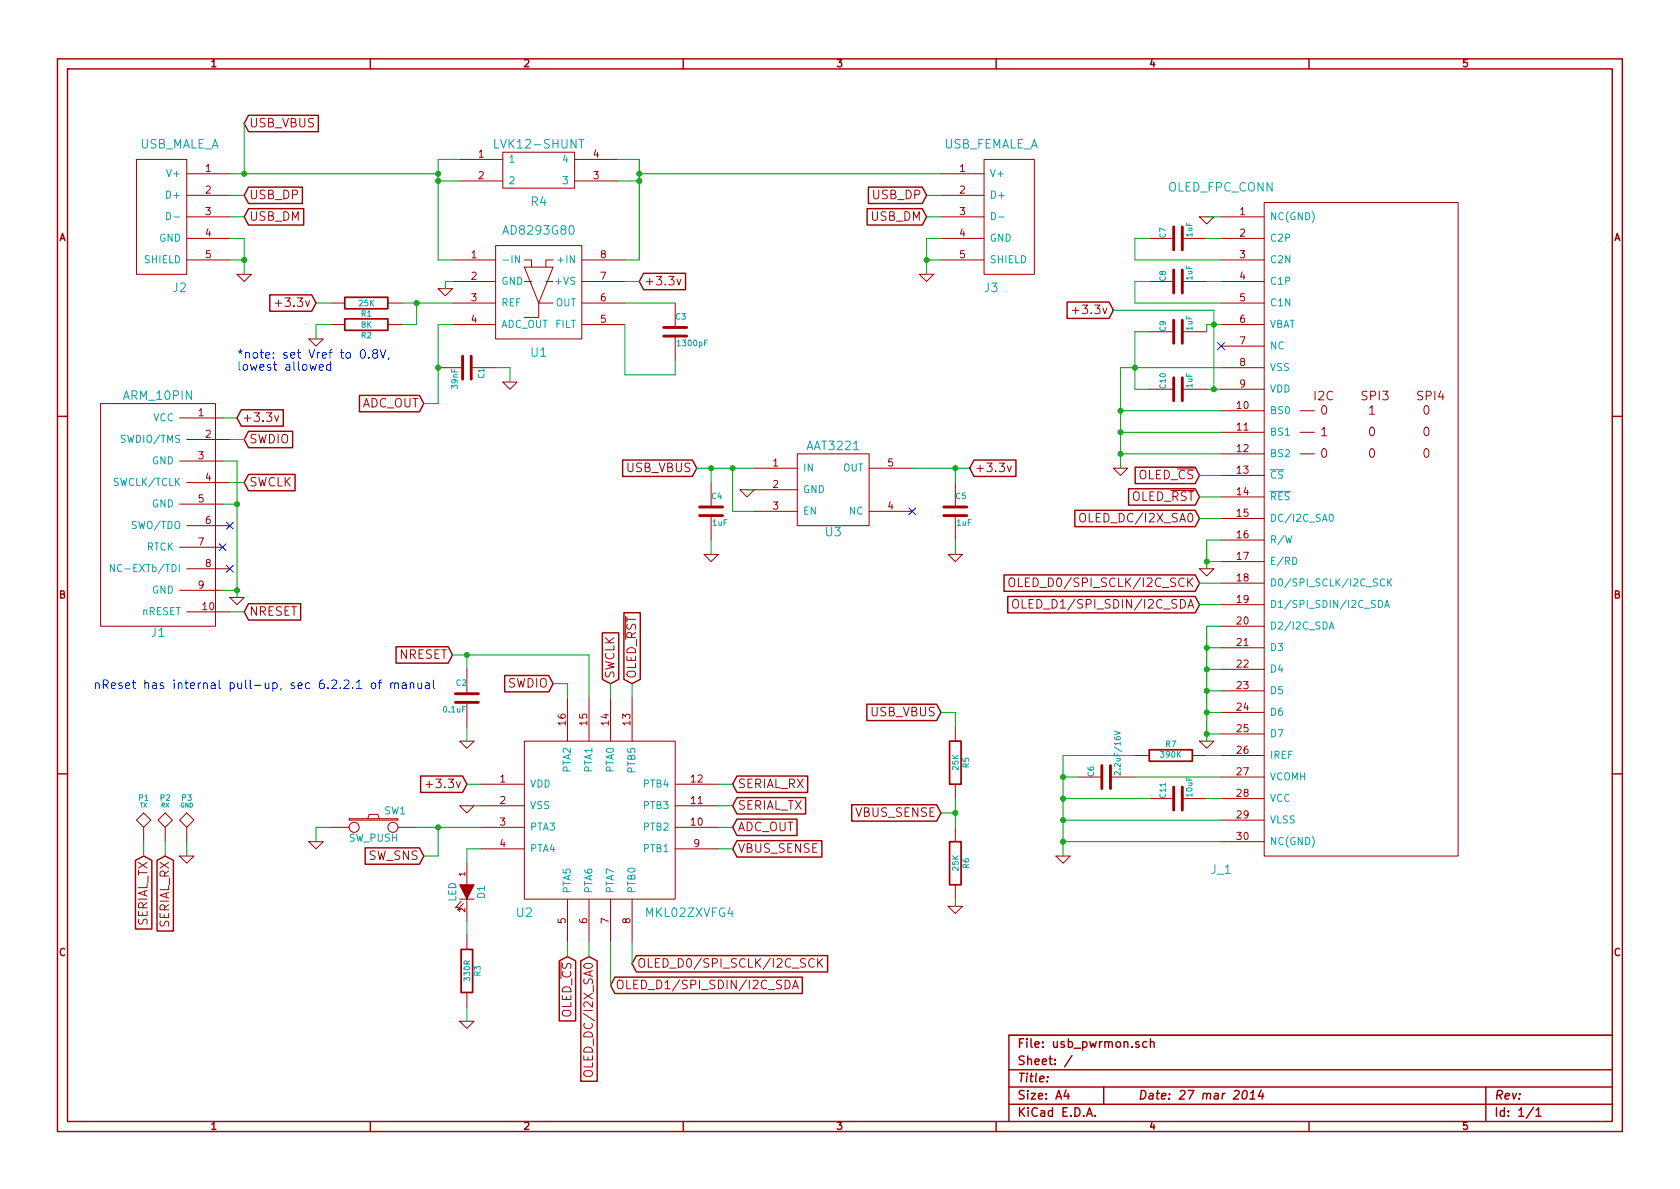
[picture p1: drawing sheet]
EESchema Schematic File Version 2
LIBS:power
LIBS:device
LIBS:transistors
LIBS:conn
LIBS:linear
LIBS:regul
LIBS:74xx
LIBS:cmos4000
LIBS:adc-dac
LIBS:memory
LIBS:xilinx
LIBS:special
LIBS:microcontrollers
LIBS:dsp
LIBS:microchip
LIBS:analog_switches
LIBS:motorola
LIBS:texas
LIBS:intel
LIBS:audio
LIBS:interface
LIBS:digital-audio
LIBS:philips
LIBS:display
LIBS:cypress
LIBS:siliconi
LIBS:opto
LIBS:atmel
LIBS:contrib
LIBS:valves
LIBS:usb_pwrmon
LIBS:kicadlib
LIBS:usb_pwrmon-cache
EELAYER 27 0
EELAYER END
$Descr A4 11693 8268
encoding utf-8
Sheet 1 1
Title ""
Date "27 mar 2014"
Rev ""
Comp ""
Comment1 ""
Comment2 ""
Comment3 ""
Comment4 ""
$EndDescr
$Comp
L OLED_FPC_CONN J_1
U 1 1
P 8500 1500
F 0 "J_1" H 8500 -3050 60  0000 C CNN
F 1 "OLED_FPC_CONN" H 8500 1700 60  0000 C CNN
F 2 "" H 8500 1150 60  0000 C CNN
F 3 "" H 8500 1150 60  0000 C CNN
	1    8500 1500
	1    0    0    -1  
$EndComp
$Comp
L GND #PWR01
U 1 1
P 8400 1500
F 0 "#PWR01" H 8400 1500 30  0001 C CNN
F 1 "GND" H 8400 1430 30  0001 C CNN
F 2 "" H 8400 1500 60  0000 C CNN
F 3 "" H 8400 1500 60  0000 C CNN
	1    8400 1500
	1    0    0    -1  
$EndComp
$Comp
L C C7
U 1 1
P 8200 1650
F 0 "C7" H 8200 1750 40  0000 L CNN
F 1 "1uF" H 8206 1565 40  0000 L CNN
F 2 "~" H 8238 1500 30  0000 C CNN
F 3 "~" H 8200 1650 60  0000 C CNN
	1    8200 1650
	0    -1   -1   0   
$EndComp
$Comp
L C C8
U 1 1
P 8200 1950
F 0 "C8" H 8200 2050 40  0000 L CNN
F 1 "1uF" H 8206 1865 40  0000 L CNN
F 2 "~" H 8238 1800 30  0000 C CNN
F 3 "~" H 8200 1950 60  0000 C CNN
	1    8200 1950
	0    -1   -1   0   
$EndComp
$Comp
L C C9
U 1 1
P 8200 2300
F 0 "C9" H 8200 2400 40  0000 L CNN
F 1 "1uF" H 8206 2215 40  0000 L CNN
F 2 "~" H 8238 2150 30  0000 C CNN
F 3 "~" H 8200 2300 60  0000 C CNN
	1    8200 2300
	0    -1   -1   0   
$EndComp
$Comp
L C C10
U 1 1
P 8200 2700
F 0 "C10" H 8200 2800 40  0000 L CNN
F 1 "1uF" H 8206 2615 40  0000 L CNN
F 2 "~" H 8238 2550 30  0000 C CNN
F 3 "~" H 8200 2700 60  0000 C CNN
	1    8200 2700
	0    -1   -1   0   
$EndComp
NoConn ~ 8500 2400
Text GLabel 7750 2150 0    60   Input ~ 0
+3.3v
$Comp
L GND #PWR02
U 1 1
P 7800 3250
F 0 "#PWR02" H 7800 3250 30  0001 C CNN
F 1 "GND" H 7800 3180 30  0001 C CNN
F 2 "" H 7800 3250 60  0000 C CNN
F 3 "" H 7800 3250 60  0000 C CNN
	1    7800 3250
	1    0    0    -1  
$EndComp
$Comp
L R R7
U 1 1
P 8150 5250
F 0 "R7" V 8230 5250 40  0000 C CNN
F 1 "390K" V 8157 5251 40  0000 C CNN
F 2 "~" V 8080 5250 30  0000 C CNN
F 3 "~" H 8150 5250 30  0000 C CNN
	1    8150 5250
	0    -1   -1   0   
$EndComp
$Comp
L C C6
U 1 1
P 7700 5400
F 0 "C6" H 7700 5500 40  0000 L CNN
F 1 "2.2uF/16V" H 7706 5315 40  0000 L CNN
F 2 "~" H 7738 5250 30  0000 C CNN
F 3 "~" H 7700 5400 60  0000 C CNN
	1    7700 5400
	0    -1   -1   0   
$EndComp
$Comp
L C C11
U 1 1
P 8200 5550
F 0 "C11" H 8200 5650 40  0000 L CNN
F 1 "10uF" H 8206 5465 40  0000 L CNN
F 2 "~" H 8238 5400 30  0000 C CNN
F 3 "~" H 8200 5550 60  0000 C CNN
	1    8200 5550
	0    -1   -1   0   
$EndComp
$Comp
L GND #PWR03
U 1 1
P 7400 5950
F 0 "#PWR03" H 7400 5950 30  0001 C CNN
F 1 "GND" H 7400 5880 30  0001 C CNN
F 2 "" H 7400 5950 60  0000 C CNN
F 3 "" H 7400 5950 60  0000 C CNN
	1    7400 5950
	1    0    0    -1  
$EndComp
Text GLabel 8350 3300 0    60   Input ~ 0
OLED_~CS
Text GLabel 8350 3450 0    60   Input ~ 0
OLED_~RST
Text GLabel 8350 3600 0    60   Input ~ 0
OLED_DC/I2X_SA0
Text GLabel 8350 4050 0    60   Input ~ 0
OLED_D0/SPI_SCLK/I2C_SCK
Text GLabel 8350 4200 0    60   Input ~ 0
OLED_D1/SPI_SDIN/I2C_SDA
$Comp
L USB_FEMALE_A J3
U 1 1
P 6900 1500
F 0 "J3" H 6900 1000 60  0000 C CNN
F 1 "USB_FEMALE_A" H 6900 2000 60  0000 C CNN
F 2 "" H 7250 1650 60  0000 C CNN
F 3 "" H 7250 1650 60  0000 C CNN
	1    6900 1500
	-1   0    0    -1  
$EndComp
$Comp
L USB_FEMALE_A J2
U 1 1
P 1250 1500
F 0 "J2" H 1250 1000 60  0000 C CNN
F 1 "USB_MALE_A" H 1250 2000 60  0000 C CNN
F 2 "" H 1600 1650 60  0000 C CNN
F 3 "" H 1600 1650 60  0000 C CNN
	1    1250 1500
	1    0    0    -1  
$EndComp
Text GLabel 1700 850  2    60   Input ~ 0
USB_VBUS
Text GLabel 1700 1500 2    60   Input ~ 0
USB_DM
Text GLabel 1700 1350 2    60   Input ~ 0
USB_DP
$Comp
L GND #PWR04
U 1 1
P 3100 2000
F 0 "#PWR04" H 3100 2000 30  0001 C CNN
F 1 "GND" H 3100 1930 30  0001 C CNN
F 2 "" H 3100 2000 60  0000 C CNN
F 3 "" H 3100 2000 60  0000 C CNN
	1    3100 2000
	1    0    0    -1  
$EndComp
$Comp
L GND #PWR05
U 1 1
P 6450 1900
F 0 "#PWR05" H 6450 1900 30  0001 C CNN
F 1 "GND" H 6450 1830 30  0001 C CNN
F 2 "" H 6450 1900 60  0000 C CNN
F 3 "" H 6450 1900 60  0000 C CNN
	1    6450 1900
	-1   0    0    -1  
$EndComp
$Comp
L AD8293G80 U1
U 1 1
P 3750 1950
F 0 "U1" H 3750 1450 60  0000 C CNN
F 1 "AD8293G80" H 3750 2300 60  0000 C CNN
F 2 "" V 3750 1700 60  0000 C CNN
F 3 "" V 3750 1700 60  0000 C CNN
	1    3750 1950
	1    0    0    -1  
$EndComp
$Comp
L GND #PWR06
U 1 1
P 8400 5150
F 0 "#PWR06" H 8400 5150 30  0001 C CNN
F 1 "GND" H 8400 5080 30  0001 C CNN
F 2 "" H 8400 5150 60  0000 C CNN
F 3 "" H 8400 5150 60  0000 C CNN
	1    8400 5150
	1    0    0    -1  
$EndComp
$Comp
L GND #PWR07
U 1 1
P 8400 3950
F 0 "#PWR07" H 8400 3950 30  0001 C CNN
F 1 "GND" H 8400 3880 30  0001 C CNN
F 2 "" H 8400 3950 60  0000 C CNN
F 3 "" H 8400 3950 60  0000 C CNN
	1    8400 3950
	1    0    0    -1  
$EndComp
$Comp
L LVK12-SHUNT R4
U 1 1
P 3750 1200
F 0 "R4" H 3750 1000 60  0000 C CNN
F 1 "LVK12-SHUNT" H 3750 1400 60  0000 C CNN
F 2 "~" H 3750 1200 60  0000 C CNN
F 3 "~" H 3750 1200 60  0000 C CNN
	1    3750 1200
	1    0    0    -1  
$EndComp
Text GLabel 4450 1950 2    60   Input ~ 0
+3.3v
Text GLabel 2200 2100 0    60   Input ~ 0
+3.3v
$Comp
L R R1
U 1 1
P 2550 2100
F 0 "R1" V 2630 2100 40  0000 C CNN
F 1 "25K" V 2557 2101 40  0000 C CNN
F 2 "~" V 2480 2100 30  0000 C CNN
F 3 "~" H 2550 2100 30  0000 C CNN
	1    2550 2100
	0    1    1    0   
$EndComp
$Comp
L GND #PWR08
U 1 1
P 2200 2350
F 0 "#PWR08" H 2200 2350 30  0001 C CNN
F 1 "GND" H 2200 2280 30  0001 C CNN
F 2 "" H 2200 2350 60  0000 C CNN
F 3 "" H 2200 2350 60  0000 C CNN
	1    2200 2350
	1    0    0    -1  
$EndComp
$Comp
L R R2
U 1 1
P 2550 2250
F 0 "R2" V 2630 2250 40  0000 C CNN
F 1 "8K" V 2557 2251 40  0000 C CNN
F 2 "~" V 2480 2250 30  0000 C CNN
F 3 "~" H 2550 2250 30  0000 C CNN
	1    2550 2250
	0    1    1    0   
$EndComp
Text Notes 1650 2500 0    60   ~ 0
*note: set Vref to 0.8V,\nlowest allowed
Text GLabel 2950 2800 0    60   Input ~ 0
ADC_OUT
$Comp
L C C3
U 1 1
P 4700 2300
F 0 "C3" H 4700 2400 40  0000 L CNN
F 1 "1300pF" H 4706 2215 40  0000 L CNN
F 2 "~" H 4738 2150 30  0000 C CNN
F 3 "~" H 4700 2300 60  0000 C CNN
	1    4700 2300
	1    0    0    -1  
$EndComp
$Comp
L C C1
U 1 1
P 3250 2550
F 0 "C1" H 3250 2650 40  0000 L CNN
F 1 "39nF" H 3256 2465 40  0000 L CNN
F 2 "~" H 3288 2400 30  0000 C CNN
F 3 "~" H 3250 2550 60  0000 C CNN
	1    3250 2550
	0    1    1    0   
$EndComp
$Comp
L GND #PWR09
U 1 1
P 3550 2650
F 0 "#PWR09" H 3550 2650 30  0001 C CNN
F 1 "GND" H 3550 2580 30  0001 C CNN
F 2 "" H 3550 2650 60  0000 C CNN
F 3 "" H 3550 2650 60  0000 C CNN
	1    3550 2650
	1    0    0    -1  
$EndComp
Text GLabel 4400 6700 2    60   Input ~ 0
OLED_D0/SPI_SCLK/I2C_SCK
Text GLabel 4250 6850 2    60   Input ~ 0
OLED_D1/SPI_SDIN/I2C_SDA
Text GLabel 4100 6650 3    60   Input ~ 0
OLED_DC/I2X_SA0
Text GLabel 3150 4550 0    60   Input ~ 0
NRESET
$Comp
L C C2
U 1 1
P 3250 4850
F 0 "C2" H 3250 4950 40  0000 L CNN
F 1 "0.1uF" H 3256 4765 40  0000 L CNN
F 2 "~" H 3288 4700 30  0000 C CNN
F 3 "~" H 3250 4850 60  0000 C CNN
	1    3250 4850
	-1   0    0    -1  
$EndComp
$Comp
L GND #PWR010
U 1 1
P 3250 5150
F 0 "#PWR010" H 3250 5150 30  0001 C CNN
F 1 "GND" H 3250 5080 30  0001 C CNN
F 2 "" H 3250 5150 60  0000 C CNN
F 3 "" H 3250 5150 60  0000 C CNN
	1    3250 5150
	-1   0    0    -1  
$EndComp
Wire Wire Line
	8400 1500 8500 1500
Wire Wire Line
	8500 1650 8400 1650
Wire Wire Line
	8000 1650 7900 1650
Wire Wire Line
	7900 1650 7900 1800
Wire Wire Line
	7900 1800 8500 1800
Wire Wire Line
	8400 1950 8500 1950
Wire Wire Line
	8000 1950 7900 1950
Wire Wire Line
	7900 1950 7900 2100
Wire Wire Line
	7900 2100 8500 2100
Wire Wire Line
	8400 2250 8500 2250
Wire Wire Line
	8400 2700 8500 2700
Wire Wire Line
	7900 2700 8000 2700
Wire Wire Line
	7800 2550 8500 2550
Connection ~ 7900 2550
Wire Wire Line
	8450 2150 8450 2700
Connection ~ 8450 2700
Connection ~ 8450 2250
Wire Wire Line
	8400 2250 8400 2300
Wire Wire Line
	8000 2300 7900 2300
Wire Wire Line
	7900 2300 7900 2700
Wire Wire Line
	8450 2150 7750 2150
Wire Wire Line
	7800 2550 7800 3250
Wire Wire Line
	8400 5250 8500 5250
Wire Wire Line
	7900 5400 8500 5400
Wire Wire Line
	7900 5250 7400 5250
Wire Wire Line
	7400 5250 7400 5950
Wire Wire Line
	7400 5400 7500 5400
Wire Wire Line
	8400 5550 8500 5550
Wire Wire Line
	7400 5550 8000 5550
Connection ~ 7400 5400
Wire Wire Line
	7400 5850 8500 5850
Connection ~ 7400 5550
Connection ~ 7400 5850
Wire Wire Line
	8500 5700 7400 5700
Connection ~ 7400 5700
Wire Wire Line
	8350 3300 8500 3300
Wire Wire Line
	8350 3450 8500 3450
Wire Wire Line
	8500 3600 8350 3600
Wire Wire Line
	8350 4050 8500 4050
Wire Wire Line
	8350 4200 8500 4200
Wire Wire Line
	7800 2850 8500 2850
Wire Wire Line
	7800 3000 8500 3000
Wire Wire Line
	7800 3150 8500 3150
Connection ~ 7800 2850
Connection ~ 7800 3000
Connection ~ 7800 3150
Wire Wire Line
	1600 1200 3050 1200
Wire Wire Line
	1700 1350 1600 1350
Wire Wire Line
	1600 1500 1700 1500
Wire Wire Line
	4450 1200 6550 1200
Wire Wire Line
	6550 1350 6450 1350
Wire Wire Line
	6450 1500 6550 1500
Wire Wire Line
	1600 1650 1700 1650
Wire Wire Line
	1700 1650 1700 1900
Wire Wire Line
	1600 1800 1700 1800
Connection ~ 1700 1800
Wire Wire Line
	6550 1650 6450 1650
Wire Wire Line
	6450 1650 6450 1900
Wire Wire Line
	6550 1800 6450 1800
Connection ~ 6450 1800
Wire Wire Line
	8500 4350 8400 4350
Wire Wire Line
	8400 4350 8400 5150
Wire Wire Line
	8500 4950 8400 4950
Connection ~ 8400 4950
Wire Wire Line
	8500 4800 8400 4800
Connection ~ 8400 4800
Wire Wire Line
	8400 4650 8500 4650
Connection ~ 8400 4650
Wire Wire Line
	8500 4500 8400 4500
Connection ~ 8400 4500
Wire Wire Line
	8500 5100 8400 5100
Connection ~ 8400 5100
Wire Wire Line
	8500 3900 8400 3900
Wire Wire Line
	8400 3750 8400 3950
Wire Wire Line
	8500 3750 8400 3750
Connection ~ 8400 3900
Wire Wire Line
	4450 1800 4350 1800
Wire Wire Line
	4450 1100 4450 1800
Wire Wire Line
	4450 1250 4300 1250
Wire Wire Line
	4300 1100 4450 1100
Connection ~ 4450 1250
Wire Wire Line
	3050 1800 3150 1800
Wire Wire Line
	3050 1100 3050 1800
Wire Wire Line
	3050 1250 3200 1250
Wire Wire Line
	3200 1100 3050 1100
Connection ~ 3050 1250
Wire Wire Line
	1700 1200 1700 850 
Connection ~ 3050 1200
Connection ~ 1700 1200
Connection ~ 4450 1200
Wire Wire Line
	3100 2000 3100 1950
Wire Wire Line
	3100 1950 3150 1950
Wire Wire Line
	4450 1950 4350 1950
Wire Wire Line
	2300 2250 2200 2250
Wire Wire Line
	2200 2250 2200 2350
Wire Wire Line
	2200 2100 2300 2100
Wire Wire Line
	2800 2100 3150 2100
Wire Wire Line
	2800 2250 2900 2250
Wire Wire Line
	2900 2250 2900 2100
Connection ~ 2900 2100
Wire Wire Line
	3050 2250 3150 2250
Wire Wire Line
	4700 2100 4350 2100
Wire Wire Line
	4350 2250 4350 2600
Wire Wire Line
	4350 2600 4700 2600
Wire Wire Line
	4700 2600 4700 2500
Wire Wire Line
	3050 2800 2950 2800
Wire Wire Line
	3250 5050 3250 5150
Wire Wire Line
	3250 4550 3250 4650
Connection ~ 3250 4550
Wire Wire Line
	3150 4550 4100 4550
Wire Wire Line
	3550 2650 3550 2550
Wire Wire Line
	3550 2550 3450 2550
Wire Wire Line
	3050 2250 3050 2800
Connection ~ 3050 2550
$Comp
L ARM_10PIN J1
U 1 1
P 1100 3400
F 0 "J1" H 1100 2400 60  0000 C CNN
F 1 "ARM_10PIN" H 1100 4050 60  0000 C CNN
F 2 "~" H 1100 3400 60  0000 C CNN
F 3 "~" H 1100 3400 60  0000 C CNN
	1    1100 3400
	1    0    0    -1  
$EndComp
Text GLabel 1650 2900 2    60   Input ~ 0
+3.3v
Text GLabel 1700 3050 2    60   Input ~ 0
SWDIO
Text GLabel 1700 3350 2    60   Input ~ 0
SWCLK
Text GLabel 1700 4250 2    60   Input ~ 0
NRESET
Wire Wire Line
	1700 4250 1600 4250
Wire Wire Line
	1700 3350 1600 3350
Wire Wire Line
	1600 3050 1700 3050
Wire Wire Line
	1650 2900 1550 2900
$Comp
L GND #PWR011
U 1 1
P 1650 4150
F 0 "#PWR011" H 1650 4150 30  0001 C CNN
F 1 "GND" H 1650 4080 30  0001 C CNN
F 2 "" H 1650 4150 60  0000 C CNN
F 3 "" H 1650 4150 60  0000 C CNN
	1    1650 4150
	1    0    0    -1  
$EndComp
Wire Wire Line
	1650 3200 1650 4150
Wire Wire Line
	1650 4100 1550 4100
Wire Wire Line
	1650 3500 1550 3500
Connection ~ 1650 4100
Wire Wire Line
	1550 3200 1650 3200
Connection ~ 1650 3500
NoConn ~ 1600 3650
NoConn ~ 1550 3800
NoConn ~ 1600 3950
Text GLabel 5100 5750 2    60   Input ~ 0
ADC_OUT
$Comp
L LED D1
U 1 1
P 3250 6200
F 0 "D1" H 3250 6300 50  0000 C CNN
F 1 "LED" H 3250 6100 50  0000 C CNN
F 2 "~" H 3250 6200 60  0000 C CNN
F 3 "~" H 3250 6200 60  0000 C CNN
	1    3250 6200
	0    1    1    0   
$EndComp
$Comp
L R R3
U 1 1
P 3250 6750
F 0 "R3" V 3330 6750 40  0000 C CNN
F 1 "330R" V 3257 6751 40  0000 C CNN
F 2 "~" V 3180 6750 30  0000 C CNN
F 3 "~" H 3250 6750 30  0000 C CNN
	1    3250 6750
	1    0    0    -1  
$EndComp
$Comp
L GND #PWR012
U 1 1
P 3250 7100
F 0 "#PWR012" H 3250 7100 30  0001 C CNN
F 1 "GND" H 3250 7030 30  0001 C CNN
F 2 "" H 3250 7100 60  0000 C CNN
F 3 "" H 3250 7100 60  0000 C CNN
	1    3250 7100
	1    0    0    -1  
$EndComp
Wire Wire Line
	3250 6500 3250 6400
Text Notes 650  4800 0    60   ~ 0
nReset has internal pull-up, sec 6.2.2.1 of manual
Text GLabel 4850 3250 0    60   Input ~ 0
USB_VBUS
$Comp
L GND #PWR013
U 1 1
P 4950 3850
F 0 "#PWR013" H 4950 3850 30  0001 C CNN
F 1 "GND" H 4950 3780 30  0001 C CNN
F 2 "" H 4950 3850 60  0000 C CNN
F 3 "" H 4950 3850 60  0000 C CNN
	1    4950 3850
	-1   0    0    -1  
$EndComp
$Comp
L C C4
U 1 1
P 4950 3550
F 0 "C4" H 4950 3650 40  0000 L CNN
F 1 "1uF" H 4956 3465 40  0000 L CNN
F 2 "~" H 4988 3400 30  0000 C CNN
F 3 "~" H 4950 3550 60  0000 C CNN
	1    4950 3550
	1    0    0    -1  
$EndComp
Wire Wire Line
	4950 3850 4950 3750
$Comp
L GND #PWR014
U 1 1
P 1700 1900
F 0 "#PWR014" H 1700 1900 30  0001 C CNN
F 1 "GND" H 1700 1830 30  0001 C CNN
F 2 "" H 1700 1900 60  0000 C CNN
F 3 "" H 1700 1900 60  0000 C CNN
	1    1700 1900
	1    0    0    -1  
$EndComp
$Comp
L SW_PUSH SW1
U 1 1
P 2600 5750
F 0 "SW1" H 2750 5860 50  0000 C CNN
F 1 "SW_PUSH" H 2600 5670 50  0000 C CNN
F 2 "" H 2600 5750 60  0000 C CNN
F 3 "" H 2600 5750 60  0000 C CNN
	1    2600 5750
	1    0    0    -1  
$EndComp
$Comp
L GND #PWR015
U 1 1
P 2200 5850
F 0 "#PWR015" H 2200 5850 30  0001 C CNN
F 1 "GND" H 2200 5780 30  0001 C CNN
F 2 "" H 2200 5850 60  0000 C CNN
F 3 "" H 2200 5850 60  0000 C CNN
	1    2200 5850
	1    0    0    -1  
$EndComp
Wire Wire Line
	2200 5850 2200 5750
Wire Wire Line
	2200 5750 2300 5750
Text GLabel 6450 1350 0    60   Input ~ 0
USB_DP
Text GLabel 6450 1500 0    60   Input ~ 0
USB_DM
$Comp
L MKL02ZXVFG4 U2
U 1 1
P 4100 5750
F 0 "U2" H 3650 5150 60  0000 C CNN
F 1 "MKL02ZXVFG4" H 4800 5150 60  0000 C CNN
F 2 "~" H 4100 5750 60  0000 C CNN
F 3 "~" H 4100 5750 60  0000 C CNN
	1    4100 5750
	1    0    0    -1  
$EndComp
Wire Wire Line
	4100 4550 4100 4850
Text GLabel 3850 4750 0    60   Input ~ 0
SWDIO
Wire Wire Line
	3850 4750 3950 4750
Wire Wire Line
	3950 4750 3950 4850
Text GLabel 4250 4750 1    60   Input ~ 0
SWCLK
Wire Wire Line
	4250 4750 4250 4850
Wire Wire Line
	4400 6550 4400 6700
Wire Wire Line
	4250 6550 4250 6850
Text GLabel 3950 6650 3    60   Input ~ 0
OLED_~CS
Wire Wire Line
	3950 6650 3950 6550
Text GLabel 6550 4950 0    60   Input ~ 0
USB_VBUS
Wire Wire Line
	5100 5750 5000 5750
$Comp
L R R5
U 1 1
P 6650 5300
F 0 "R5" V 6730 5300 40  0000 C CNN
F 1 "25K" V 6657 5301 40  0000 C CNN
F 2 "~" V 6580 5300 30  0000 C CNN
F 3 "~" H 6650 5300 30  0000 C CNN
	1    6650 5300
	1    0    0    -1  
$EndComp
$Comp
L R R6
U 1 1
P 6650 6000
F 0 "R6" V 6730 6000 40  0000 C CNN
F 1 "25K" V 6657 6001 40  0000 C CNN
F 2 "~" V 6580 6000 30  0000 C CNN
F 3 "~" H 6650 6000 30  0000 C CNN
	1    6650 6000
	1    0    0    -1  
$EndComp
Wire Wire Line
	6550 4950 6650 4950
Wire Wire Line
	6650 4950 6650 5050
Wire Wire Line
	6650 5550 6650 5750
$Comp
L GND #PWR016
U 1 1
P 6650 6300
F 0 "#PWR016" H 6650 6300 30  0001 C CNN
F 1 "GND" H 6650 6230 30  0001 C CNN
F 2 "" H 6650 6300 60  0000 C CNN
F 3 "" H 6650 6300 60  0000 C CNN
	1    6650 6300
	1    0    0    -1  
$EndComp
Wire Wire Line
	6650 6300 6650 6250
Text GLabel 3250 5450 0    60   Input ~ 0
+3.3v
Wire Wire Line
	3250 5450 3350 5450
$Comp
L GND #PWR017
U 1 1
P 3250 5600
F 0 "#PWR017" H 3250 5600 30  0001 C CNN
F 1 "GND" H 3250 5530 30  0001 C CNN
F 2 "" H 3250 5600 60  0000 C CNN
F 3 "" H 3250 5600 60  0000 C CNN
	1    3250 5600
	-1   0    0    -1  
$EndComp
Wire Wire Line
	3250 5600 3350 5600
Text GLabel 6550 5650 0    60   Input ~ 0
VBUS_SENSE
Wire Wire Line
	6550 5650 6650 5650
Connection ~ 6650 5650
Text GLabel 5100 5900 2    60   Input ~ 0
VBUS_SENSE
Wire Wire Line
	5100 5900 5000 5900
Wire Wire Line
	3250 7000 3250 7100
Wire Wire Line
	3250 6000 3250 5900
Wire Wire Line
	3250 5900 3350 5900
Wire Wire Line
	2900 5750 3350 5750
Wire Wire Line
	4850 3250 5250 3250
Wire Wire Line
	4950 3250 4950 3350
$Comp
L AAT3221 U3
U 1 1
P 5800 3500
F 0 "U3" H 5800 3300 60  0000 C CNN
F 1 "AAT3221" H 5800 3900 60  0000 C CNN
F 2 "~" H 5800 3500 60  0000 C CNN
F 3 "~" H 5800 3500 60  0000 C CNN
	1    5800 3500
	1    0    0    -1  
$EndComp
Connection ~ 4950 3250
NoConn ~ 6350 3550
Wire Wire Line
	5250 3550 5100 3550
Wire Wire Line
	5100 3550 5100 3250
Connection ~ 5100 3250
$Comp
L GND #PWR018
U 1 1
P 5200 3400
F 0 "#PWR018" H 5200 3400 30  0001 C CNN
F 1 "GND" H 5200 3330 30  0001 C CNN
F 2 "" H 5200 3400 60  0000 C CNN
F 3 "" H 5200 3400 60  0000 C CNN
	1    5200 3400
	-1   0    0    -1  
$EndComp
Wire Wire Line
	5200 3400 5250 3400
$Comp
L C C5
U 1 1
P 6650 3550
F 0 "C5" H 6650 3650 40  0000 L CNN
F 1 "1uF" H 6656 3465 40  0000 L CNN
F 2 "~" H 6688 3400 30  0000 C CNN
F 3 "~" H 6650 3550 60  0000 C CNN
	1    6650 3550
	1    0    0    -1  
$EndComp
$Comp
L GND #PWR019
U 1 1
P 6650 3850
F 0 "#PWR019" H 6650 3850 30  0001 C CNN
F 1 "GND" H 6650 3780 30  0001 C CNN
F 2 "" H 6650 3850 60  0000 C CNN
F 3 "" H 6650 3850 60  0000 C CNN
	1    6650 3850
	-1   0    0    -1  
$EndComp
Wire Wire Line
	6650 3350 6650 3250
Wire Wire Line
	6350 3250 6750 3250
Wire Wire Line
	6650 3750 6650 3850
Text GLabel 6750 3250 2    60   Input ~ 0
+3.3v
Connection ~ 6650 3250
Text GLabel 5100 5450 2    60   Input ~ 0
SERIAL_RX
Text GLabel 5100 5600 2    60   Input ~ 0
SERIAL_TX
Wire Wire Line
	4100 6650 4100 6550
Text GLabel 4400 4750 1    60   Input ~ 0
OLED_~RST
Wire Wire Line
	4400 4750 4400 4850
Wire Wire Line
	5100 5450 5000 5450
Wire Wire Line
	5000 5600 5100 5600
$Comp
L TST P1
U 1 1
P 1000 5850
F 0 "P1" H 1000 6150 40  0000 C CNN
F 1 "TX" H 1000 6100 30  0000 C CNN
F 2 "~" H 1000 5850 60  0000 C CNN
F 3 "~" H 1000 5850 60  0000 C CNN
	1    1000 5850
	1    0    0    -1  
$EndComp
$Comp
L TST P2
U 1 1
P 1150 5850
F 0 "P2" H 1150 6150 40  0000 C CNN
F 1 "RX" H 1150 6100 30  0000 C CNN
F 2 "~" H 1150 5850 60  0000 C CNN
F 3 "~" H 1150 5850 60  0000 C CNN
	1    1150 5850
	1    0    0    -1  
$EndComp
$Comp
L TST P3
U 1 1
P 1300 5850
F 0 "P3" H 1300 6150 40  0000 C CNN
F 1 "GND" H 1300 6100 30  0000 C CNN
F 2 "~" H 1300 5850 60  0000 C CNN
F 3 "~" H 1300 5850 60  0000 C CNN
	1    1300 5850
	1    0    0    -1  
$EndComp
Text GLabel 1000 5950 3    60   Input ~ 0
SERIAL_TX
Text GLabel 1150 5950 3    60   Input ~ 0
SERIAL_RX
$Comp
L GND #PWR020
U 1 1
P 1300 5950
F 0 "#PWR020" H 1300 5950 30  0001 C CNN
F 1 "GND" H 1300 5880 30  0001 C CNN
F 2 "" H 1300 5950 60  0000 C CNN
F 3 "" H 1300 5950 60  0000 C CNN
	1    1300 5950
	1    0    0    -1  
$EndComp
Wire Wire Line
	1300 5850 1300 5950
Wire Wire Line
	1150 5950 1150 5850
Wire Wire Line
	1000 5850 1000 5950
Text GLabel 2950 5950 0    60   Input ~ 0
SW_SNS
Wire Wire Line
	2950 5950 3050 5950
Wire Wire Line
	3050 5950 3050 5750
Connection ~ 3050 5750
$EndSCHEMATC
